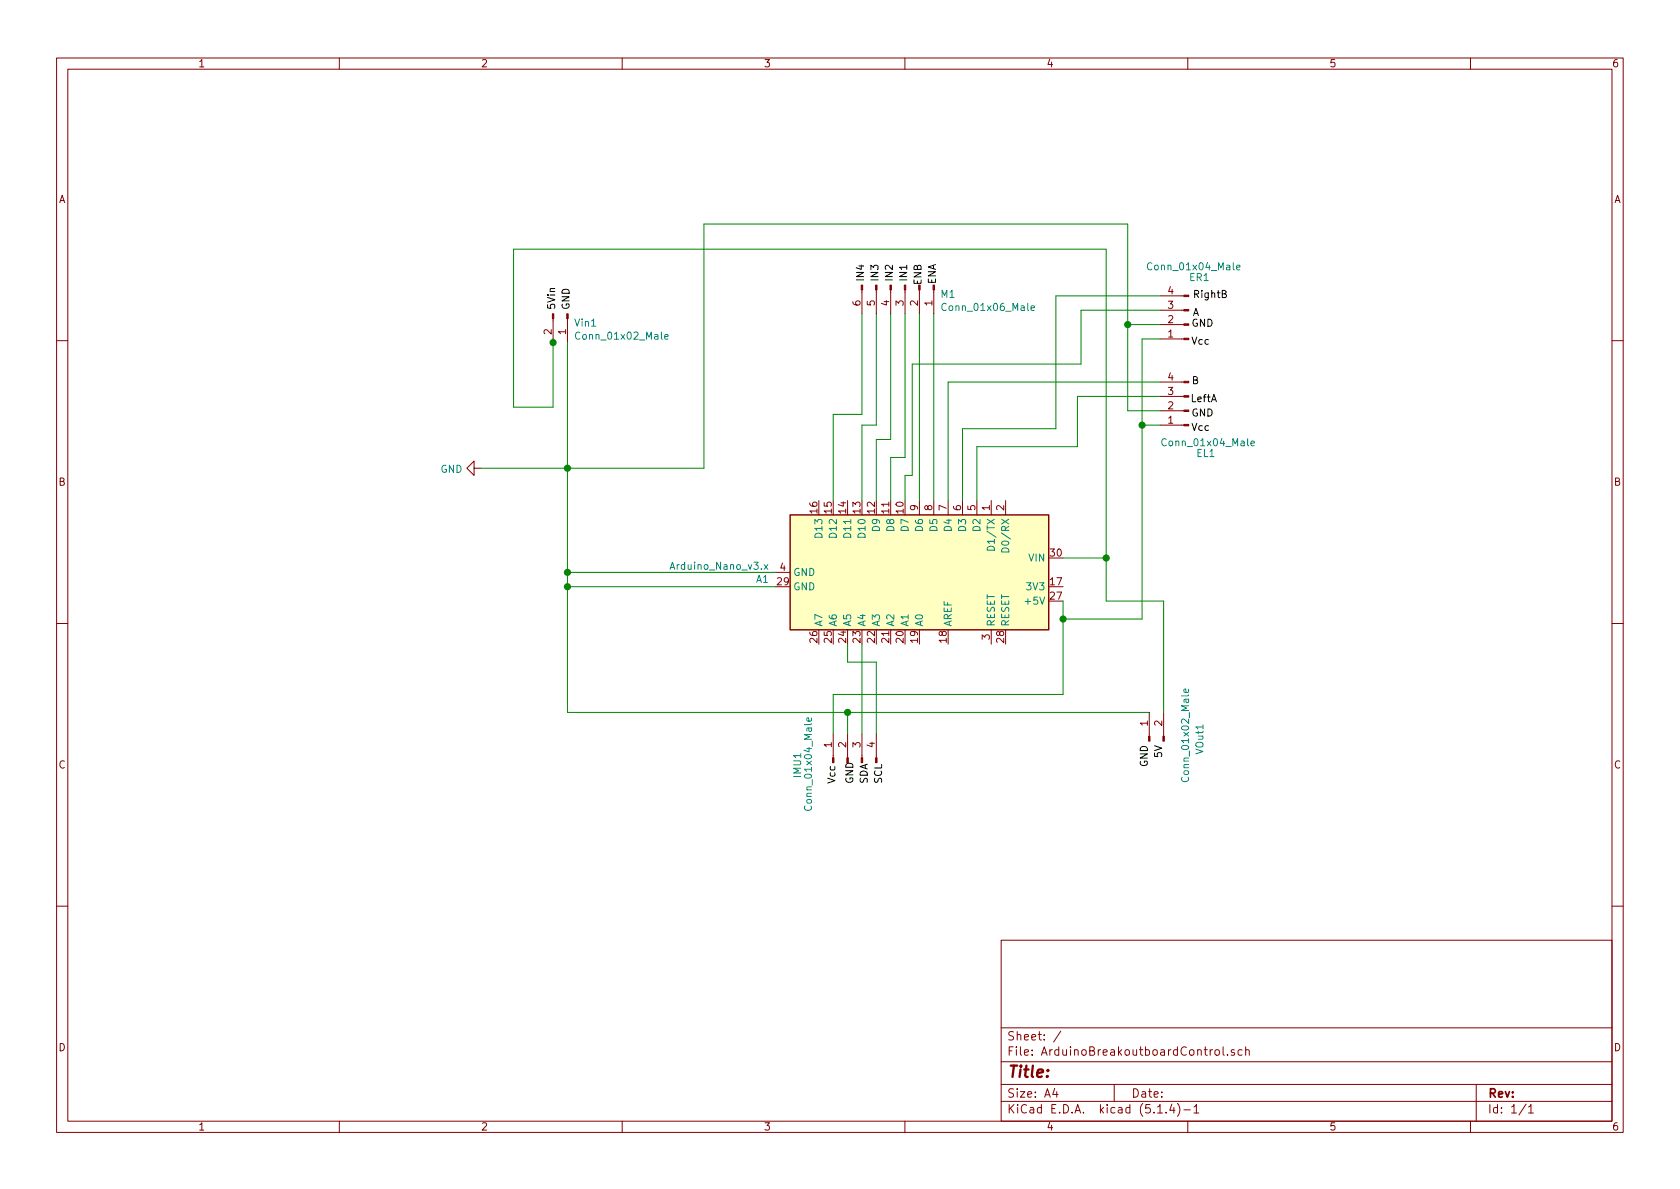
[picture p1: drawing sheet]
EESchema Schematic File Version 4
LIBS:ArduinoBreakoutboardControl-cache
EELAYER 30 0
EELAYER END
$Descr A4 11693 8268
encoding utf-8
Sheet 1 1
Title ""
Date ""
Rev ""
Comp ""
Comment1 ""
Comment2 ""
Comment3 ""
Comment4 ""
$EndDescr
Wire Wire Line
	7350 2050 7350 2975
Wire Wire Line
	7500 3100 6800 3100
Wire Wire Line
	6800 3100 6800 3475
Wire Wire Line
	5800 3475 5800 2875
Wire Wire Line
	6700 2975 6700 3475
Wire Wire Line
	6600 3475 6600 2650
Wire Wire Line
	6500 2175 6500 3475
Wire Wire Line
	6400 2175 6400 3475
Wire Wire Line
	6300 3300 6300 3475
Wire Wire Line
	6200 3175 6200 3475
Wire Wire Line
	6100 3050 6100 3475
Wire Wire Line
	6000 2950 6000 3475
Wire Wire Line
	5900 4600 5900 4475
Wire Wire Line
	6000 4475 6000 5100
Wire Wire Line
	7700 3875 7400 3875
Wire Wire Line
	5400 4075 3950 4075
Wire Wire Line
	5400 3975 3950 3975
$Comp
L MCU_Module:Arduino_Nano_v3.x A1
U 1 1
P 6400 3975
F 0 "A1" V 6446 2931 50  0000 R CNN
F 1 "Arduino_Nano_v3.x" V 6355 2931 50  0000 R CNN
F 2 "Module:Arduino_Nano" H 6550 3025 50  0001 L CNN
F 3 "http://www.mouser.com/pdfdocs/Gravitech_Arduino_Nano3_0.pdf" H 6400 2975 50  0001 C CNN
	1    6400 3975
	0    1    1    0   
$EndComp
Wire Wire Line
	3950 3975 3950 4075
Connection ~ 3950 3975
Wire Wire Line
	3950 3250 3950 3975
Connection ~ 7950 2950
Wire Wire Line
	7400 4300 7950 4300
Wire Wire Line
	7950 2950 7950 4300
Wire Wire Line
	3950 4075 3950 4950
Connection ~ 3950 4075
Wire Wire Line
	6350 3300 6300 3300
Wire Wire Line
	6350 2525 6350 3300
Wire Wire Line
	7525 2525 6350 2525
Wire Wire Line
	7525 2150 7525 2525
Wire Wire Line
	8075 2150 7525 2150
Wire Wire Line
	6600 2650 8075 2650
Wire Wire Line
	7500 2750 7500 3100
Wire Wire Line
	8075 2750 7500 2750
Wire Wire Line
	7350 2975 6700 2975
Wire Wire Line
	8075 2050 7350 2050
Wire Wire Line
	5900 4950 8000 4950
Connection ~ 5900 4950
Wire Wire Line
	5900 5100 5900 4950
Connection ~ 7400 4300
Wire Wire Line
	7400 4825 7400 4300
Wire Wire Line
	5800 4825 7400 4825
Wire Wire Line
	5800 5100 5800 4825
Wire Wire Line
	6100 4600 5900 4600
Wire Wire Line
	6100 5100 6100 4600
Wire Wire Line
	7400 4300 7400 4175
Wire Wire Line
	7700 1725 7700 3875
Wire Wire Line
	7950 2950 8075 2950
Wire Wire Line
	7950 2350 7950 2950
Wire Wire Line
	8075 2350 7950 2350
Wire Wire Line
	3950 3250 4900 3250
Wire Wire Line
	4900 1550 4900 3250
Wire Wire Line
	3950 2375 3950 3250
Connection ~ 7850 2250
Wire Wire Line
	7850 1550 4900 1550
Wire Wire Line
	7850 2250 7850 1550
Wire Wire Line
	7850 2850 8075 2850
Wire Wire Line
	7850 2250 7850 2850
Wire Wire Line
	8075 2250 7850 2250
Connection ~ 7700 3875
Wire Wire Line
	7700 4175 7700 3875
Wire Wire Line
	8100 4175 7700 4175
Wire Wire Line
	3950 4950 5900 4950
Text Label 8550 2075 2    50   ~ 0
RightB
Text Label 8350 2200 2    50   ~ 0
A
Text Label 8450 2275 2    50   ~ 0
GND
Text Label 8425 2400 2    50   ~ 0
Vcc
Text Label 8350 2675 2    50   ~ 0
B
Text Label 8450 2900 2    50   ~ 0
GND
Text Label 8425 3000 2    50   ~ 0
Vcc
Text Label 8475 2800 2    50   ~ 0
LeftA
Text Label 6150 5450 1    50   ~ 0
SCL
Text Label 6050 5450 1    50   ~ 0
SDA
Text Label 5950 5450 1    50   ~ 0
GND
Text Label 5825 5450 1    50   ~ 0
Vcc
$Comp
L Connector:Conn_01x04_Male ER1
U 1 1
P 8275 2250
F 0 "ER1" H 8275 1925 50  0000 R CNN
F 1 "Conn_01x04_Male" H 8575 1850 50  0000 R CNN
F 2 "Connector_JST:JST_EH_B4B-EH-A_1x04_P2.50mm_Vertical" H 8275 2250 50  0001 C CNN
F 3 "~" H 8275 2250 50  0001 C CNN
	1    8275 2250
	-1   0    0    1   
$EndComp
$Comp
L Connector:Conn_01x04_Male EL1
U 1 1
P 8275 2850
F 0 "EL1" H 8225 3150 50  0000 R CNN
F 1 "Conn_01x04_Male" H 8475 3075 50  0000 R CNN
F 2 "Connector_JST:JST_EH_B4B-EH-A_1x04_P2.50mm_Vertical" H 8275 2850 50  0001 C CNN
F 3 "~" H 8275 2850 50  0001 C CNN
	1    8275 2850
	-1   0    0    1   
$EndComp
$Comp
L Connector:Conn_01x04_Male IMU1
U 1 1
P 5900 5300
F 0 "IMU1" H 5975 5650 50  0000 R CNN
F 1 "Conn_01x04_Male" H 6225 5575 50  0000 R CNN
F 2 "Connector_JST:JST_EH_B4B-EH-A_1x04_P2.50mm_Vertical" H 5900 5300 50  0001 C CNN
F 3 "~" H 5900 5300 50  0001 C CNN
	1    5900 5300
	0    -1   -1   0   
$EndComp
Wire Wire Line
	8100 4950 8100 4175
Wire Wire Line
	3850 2375 3850 2825
Connection ~ 3850 2375
Wire Wire Line
	3575 1725 7700 1725
Wire Wire Line
	3575 2825 3575 1725
Wire Wire Line
	3850 2825 3575 2825
Wire Wire Line
	3850 2350 3850 2375
Text Label 8100 5175 3    50   ~ 0
5V
Text Label 8000 5175 3    50   ~ 0
GND
$Comp
L Connector:Conn_01x02_Male VOut1
U 1 1
P 8000 5150
F 0 "VOut1" H 8125 4800 50  0000 R CNN
F 1 "Conn_01x02_Male" H 8375 4900 50  0000 R CNN
F 2 "Connector_JST:JST_EH_B2B-EH-A_1x02_P2.50mm_Vertical" H 8000 5150 50  0001 C CNN
F 3 "~" H 8000 5150 50  0001 C CNN
	1    8000 5150
	0    -1   -1   0   
$EndComp
Connection ~ 3950 3250
Wire Wire Line
	3950 3250 3350 3250
Text Label 3875 2150 1    50   ~ 0
5Vin
Text Label 3975 2150 1    50   ~ 0
GND
$Comp
L Connector:Conn_01x02_Male Vin1
U 1 1
P 3950 2175
F 0 "Vin1" V 4012 2219 50  0000 L CNN
F 1 "Conn_01x02_Male" V 4103 2219 50  0000 L CNN
F 2 "Connector_JST:JST_EH_B2B-EH-A_1x02_P2.50mm_Vertical" H 3950 2175 50  0001 C CNN
F 3 "~" H 3950 2175 50  0001 C CNN
	1    3950 2175
	0    1    1    0   
$EndComp
$Comp
L Connector:Conn_01x06_Male M1
U 1 1
P 6300 1975
F 0 "M1" V 6362 2219 50  0000 L CNN
F 1 "Conn_01x06_Male" V 6453 2219 50  0000 L CNN
F 2 "Connector_JST:JST_EH_B6B-EH-A_1x06_P2.50mm_Vertical" H 6300 1975 50  0001 C CNN
F 3 "~" H 6300 1975 50  0001 C CNN
	1    6300 1975
	0    1    1    0   
$EndComp
$Comp
L power:GND #PWR0101
U 1 1
P 3350 3250
F 0 "#PWR0101" H 3350 3000 50  0001 C CNN
F 1 "GND" V 3355 3122 50  0000 R CNN
F 2 "" H 3350 3250 50  0001 C CNN
F 3 "" H 3350 3250 50  0001 C CNN
	1    3350 3250
	0    1    1    0   
$EndComp
Wire Wire Line
	6000 2875 6000 2175
Wire Wire Line
	5800 2875 6000 2875
Wire Wire Line
	6100 2950 6000 2950
Wire Wire Line
	6100 2175 6100 2950
Wire Wire Line
	6200 3050 6100 3050
Wire Wire Line
	6200 2175 6200 3050
Wire Wire Line
	6300 3175 6200 3175
Wire Wire Line
	6300 2175 6300 3175
Text Label 6025 1825 3    50   ~ 0
IN4
Text Label 6125 1825 3    50   ~ 0
IN3
Text Label 6225 1825 3    50   ~ 0
IN2
Text Label 6325 1825 3    50   ~ 0
IN1
Text Label 6425 1825 3    50   ~ 0
ENB
Text Label 6525 1825 3    50   ~ 0
ENA
$EndSCHEMATC
